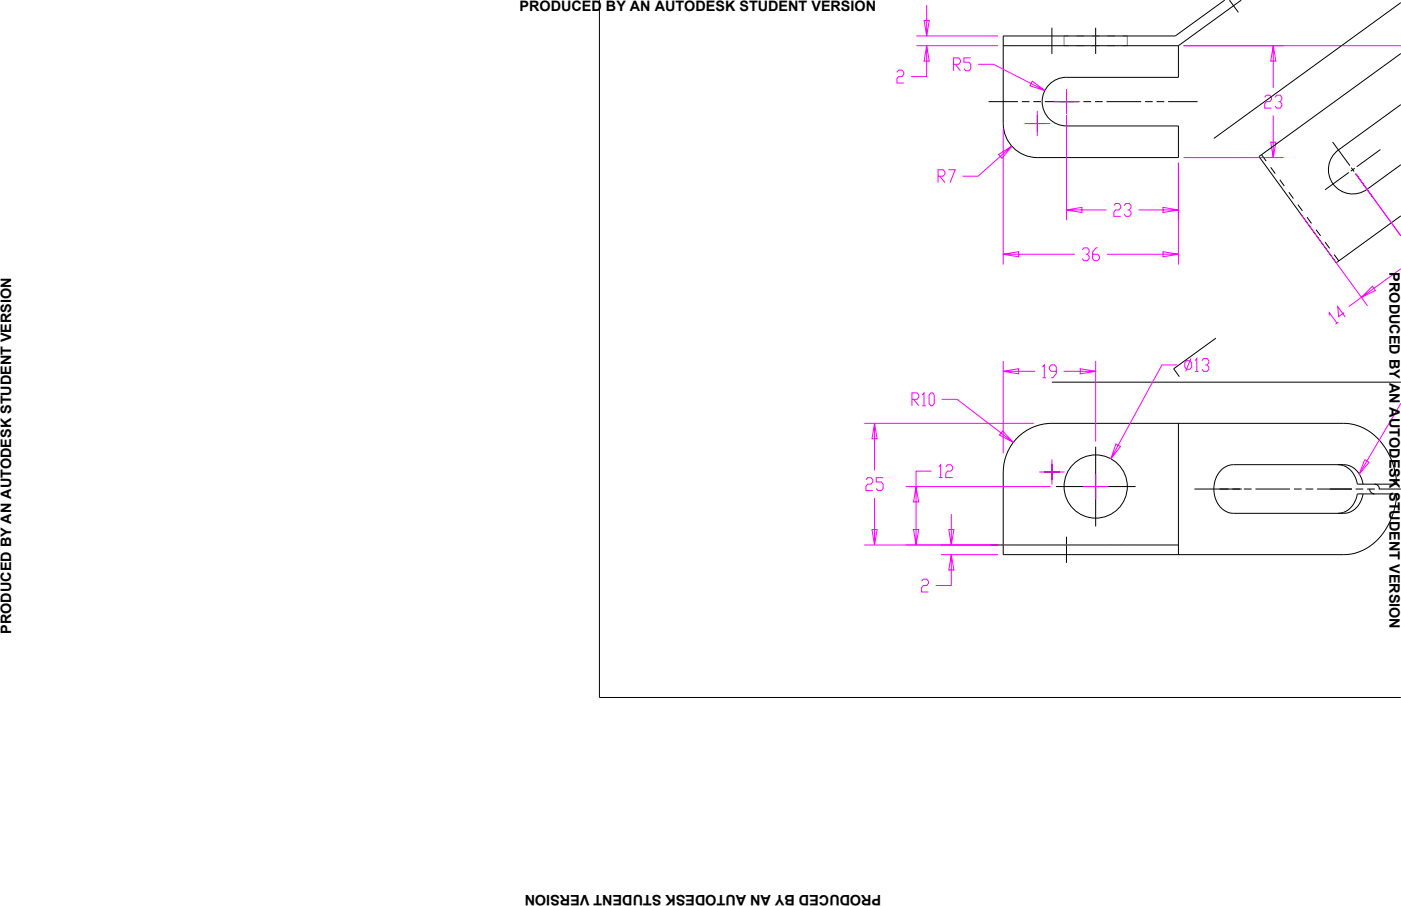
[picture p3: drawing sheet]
<svg xmlns="http://www.w3.org/2000/svg" width="432mm" height="279mm" viewBox="0 0 432 279" stroke-linecap="round" stroke-linejoin="round" font-family="sans-serif">
<!-- layer: 0 -->
<g fill="none" stroke="#000" stroke-width=".31">
<path d="M184.7 0v215.1h247.1M324.2 14.1h39M363.2 14.1v9.8h-34.5M377.5 0l-15.3 11.1h-38M382.6 0l-19.4 14.1M328.7 23.8a7.5 7.5 0 0 0-7.5 7.5 7.5 7.5 0 0 0 7.5 7.5h34.5v9.8h-43.5a10.5 10.5 0 0 1-10.5-10.5M324.2 117.9h107.6M324.2 130.6h90a16.8 16.8 0 0 1 15 12 24.7 24.7 0 0 1 1.3 6.7h-12.2a7.1 7.1 0 0 0-4.2-5.7M363.2 130.6v40.4M412.4 143.3l1.6 .3M414 158.1l-1.6 .2M414 143.5l.1 .1"/>
<path d="M414 158a6.9 6.9 0 0 0 4.3-5.7h12.2a20.5 20.5 0 0 1-10.5 17.4l-2.4 .9-3.4 .4h-105v-2.9h54M420.1 149.3a6.6 6.6 0 0 0-5.9-6h-34a7 7 0 0 0-6.1 8.2 6.7 6.7 0 0 0 6.1 6.8h34a6.6 6.6 0 0 0 5.9-6"/>
</g>
<!-- layer: 02___PRT_ALL_AXES -->
<g fill="none" stroke="#000" stroke-width=".31">
<path d="M309.2 14.1h15M324.2 11.1h-15v27M324.2 8.6v8M337.7 8.6v8M378.9 0l2.8 3.8M317.2 38.1h5M319.7 35.6v5M326.2 31.3h5M328.7 28.8v5.1M324.2 130.6a15 15 0 0 0-15 15v22.5M337.7 137.8v24.5M321.7 145.6h5"/>
<path d="M324.2 143v5.1M325.4 150.1h24.6M375.9 150.8h6.8M409.9 150.8h6.8M328.7 165.5v8.1"/>
<circle cx="337.7" cy="150" r="9.7"/>
</g>
<!-- layer: 03___PRT_ALL_CURVES -->
<g fill="none" stroke="#000" stroke-width=".31">
<path d="M304.7 31.3h9M314.9 31.3h2.4M318.5 31.3h2.3M322 31.3h10.7M333.9 31.3h2.4M337.5 31.3h2.4M341 31.3h10.7M352.9 31.3h2.4M356.5 31.3h2.3M360 31.3h9.1M368.1 150.8h10.5M379.8 150.8h2.4"/>
<path d="M383.4 150.8h2.4M386.9 150.8h10.7M398.8 150.8h2.4M402.4 150.8h2.3M405.9 150.8h10.7M417.8 150.8h2.4M421.4 150.8h2.4M424.9 150.8h6.9M304.7 168.1h4.5"/>
</g>
<path d="M309.2 168.1h13.3M323.7 168.1h2.4M327.3 168.1h2.4M330.9 168.1h10.6M342.7 168.1h2.4M346.3 168.1h2.4M349.9 168.1h13.3" fill="none" stroke="#808080" stroke-width=".31"/>
<!-- layer: 02___PRT_ALL_AXES -->
<path d="M329.4 11.1h-1.4v3h1.4M331.8 14.1h2.3M331.8 11.1h2.3M336.5 14.1h2.4M336.5 11.1h2.4M341.3 14.1h2.3M341.3 11.1h2.3M346 11.1h1.5v3h-1.5" fill="none" stroke="#808080" stroke-width=".31"/>
<!-- layer: Dimensions -->
<g fill="none" stroke="#f0f" stroke-width=".31">
<path d="M282.4 14.1h25.2M282.4 11.1h25.2M285.6 18.9v4.7h-4.8M285.6 1.6v4.7M293.9 19.8h1.6l.5-.6v-.7l-.5-.7h-1.6v4M294.4 19.8l1.6 2M299.2 17.8h-2.1v1.4h1.6l.5 .6v1.3l-.5 .7h-1.1l-.5-.7M301.5 19.8h4.7l11.6 6M364.8 14.1h67M392.4 18.9v8.2M276.4 22.3l.6-.7h1l.6 .7v.7l-.6 .6h-1l-.6 .7v1.3h2.2M309.2 39.7v41.9"/>
<path d="M315.8 38.1h7.8M319.7 34.2v7.8M324.8 31.3h7.8M328.7 27.5v7.7M328.7 35.5v32.4M389.8 30l.5-.6h1.1l.5 .6v.7l-.5 .6h-1.1l-.5 .7v1.3h2.1M392.4 35.6v8.2M393 30l.5-.6h1l.6 .6v.7l-.6 .6h-.5M394.5 31.3l.6 .7v.7l-.6 .6h-1l-.5-.6M289.1 54.3h1.6l.5-.6v-.7l-.5-.7h-1.6v4M289.6 54.3l1.6 2M292.3 52.3h2.1l-1.6 4"/>
<path d="M308.3 48.2l-6.8 6.1h-4.8M363.2 50.2v31.4M364.8 48.6h30.8M417.9 53.6l13.9 19.1M314 78.4h17.3M333.5 64.7h7.5M333.6 77.1l.5-.7h1.1l.5 .7v.6l-.5 .7h-.6M335.2 78.4l.5 .7v.6l-.5 .7h-1.1l-.5-.7M338.3 76.4h-.5l-1.1 1.3v2l.6 .7h1l.6-.7v-.6l-.6-.7h-1.6M341.1 78.4h17.3M343.3 63.4l.5-.6h1.1l.5 .6v.7l-.5 .6h-1.1l-.5 .7v1.3h2.1M346.5 63.4l.5-.6h1.1l.5 .6v.7l-.5 .6h-.6"/>
<path d="M348.1 64.7l.5 .7v.7l-.5 .6h-1.1l-.5-.6M350.9 64.7h7.5M400.9 66l20.6 28.3M409.7 97.3v-.9l2.4 3.3M412.5 99.3l-.9 .6M414.3 96.4l-1.7 1.2-.3-3 2.3 3.2M419.6 91.7l-3.9 2.8M431.8 82.9l-8.3 6M309.2 111.3v28.5M314 114.5h5M321.3 113.2l.6-.7v4M321.3 116.5h1.1"/>
<path d="M325.6 114.5h-1.6l-.6-.6v-.7l.6-.7h1l.6 .7v2l-1.1 1.3h-.5M327.9 114.5h5M337.7 111.3v24.9M362.9 112.5h-4.8l-13.5 24.8M365.7 111.2h1.1l.5 .7v1.3l-.5 .7h-1.1l-.5-.7v-1.3zM367 110.6l-1.6 3.9M368.3 111.2l.6-.6v3.9M368.3 114.5h1.1M370.5 111.2l.5-.6h1l.6 .6v.7l-.6 .6h-.5M372 112.5l.6 .7v.7l-.6 .6h-1l-.5-.6M266.4 130.6h52.2M269.5 135.3v9.7"/>
<path d="M281.1 123.1h1.6l.5-.6v-.7l-.5-.6h-1.6v3.9M281.6 123.1l1.6 2M284.2 121.8l.6-.6v3.9M284.2 125.1h1.1M286.9 121.2h.5l.6 .6v2.7l-.6 .6h-.5l-.5-.6v-2.7zM290.2 123.1h4.8l13.5 10.4M431.8 124.4l-12.9 21.8M266.9 148l.5-.7h1.1l.5 .7v.7l-.5 .6h-1.1l-.5 .7v1.3h2.1M269.5 153.6v9.7M272.2 147.3h-2.1v1.4h1.6l.5 .6v1.3l-.5 .7h-1.1l-.5-.7M279.2 150.1h44.6M282.3 154.8v8.5"/>
<path d="M287.1 145.3h-4.8v4.8M289.4 144l.5-.7v4M289.4 147.3h1M291.5 144l.5-.7h1.1l.5 .7v.6l-.5 .7h-1.1l-.5 .6v1.4h2.1M293.2 158.5v4.8M320.3 145.6h7.8M324.2 141.7v7.7M333.8 150.1h7.8M337.7 146.2v7.7M420.6 141.7l1.4 .8-3.1 3.7zM266.4 168.1h41.2M284 179.3l.6-.7h1l.6 .7v.6l-.6 .7h-1l-.6 .6v1.4h2.2"/>
<path d="M290 171h17.6M293.2 175.8v4.8h-4.8"/>
</g>
<!-- layer: 0 -->
<g fill="none" stroke="#f0f" stroke-width=".31">
<path d="M285.6 6.3v4.8l-.8-4.8h1.6l-.8 4.8M285.6 14.1l-.8 4.8h1.6l-.8-4.8v4.8M392.4 14.1l-.8 4.8h1.6l-.8-4.8v4.8M317.8 25.8l4.2 2.1-4.6-1.4 .8-1.5 3.8 2.9M311.8 45.1l-4 2.5 1 1.2 3-3.7-3.5 3.1M392.4 43.8v4.8l-.8-4.8h1.6l-.8 4.8M309.2 78.4l4.8 .8v-1.6l-4.8 .8h4.8M328.7 64.7l4.8 .8v-1.6l-4.8 .8h4.8M358.4 78.4h4.8l-4.8 .8v-1.6l4.8 .8M358.4 64.7h4.8l-4.8 .8v-1.6l4.8 .8M423.5 88.9l-3.9 2.8 3.4-3.4 .9 1.3-4.3 2.1M309.2 114.5l4.8 .8v-1.6l-4.8 .8h4.8"/>
<path d="M332.9 114.5h4.8l-4.8 .8v-1.6l4.8 .8M269.5 130.6l-.7 4.7h1.5l-.8-4.7v4.7M308.5 133.5l3.8 2.9-4.3-2.2 1-1.3 3.3 3.5M344.6 137.3l-2.2 4.2 1.5-4.6 1.4 .8-2.9 3.8M282.3 150.1l-.7 4.7h1.5l-.8-4.7v4.7M269.5 163.3v4.8l-.7-4.8h1.5l-.8 4.8M282.3 163.3v4.8l-.7-4.8h1.5l-.8 4.8M293.2 163.3v4.8l-.8-4.8h1.6l-.8 4.8M293.2 171l-.8 4.8h1.6l-.8-4.8v4.8"/>
</g>
<!-- layer: aux line -->
<path d="M431.8 .8l-57.7 41.9" fill="none" stroke="#000" stroke-width=".31"/>
<!-- layer: newview -->
<path d="M431.8 16.5l-43.8 31.8 23.8 32.7 20-14.4M431.8 32.3l-19.3 13.9a7.5 7.5 0 0 0-1.6 10.5 7.5 7.5 0 0 0 10.4 1.7l10.5-7.6M410.7 43.8l5.4 7.3M415.7 53.2l-7.3 5.3M416.5 51.7l.9 1.2M417.5 51.9l-1.2 .9M417.8 53.5l5.3 7.4M425.4 46.1l-7.3 5.3M374.7 104.3l-13 9.4 1.8 2.5" fill="none" stroke="#000" stroke-width=".31"/>
<!-- layer: constructions -->
<path d="M422.1 150.8a1.49 1.49 0 0 0 1.6 1.5M423.6 149.3a1.5 1.5 0 0 1 1.5 1.5" fill="none" stroke="#000" stroke-width=".31"/>
<!-- layer: newhidden -->
<path d="M388.8 47.7l1.4 2M391.6 51.6l1.4 1.9M394.4 55.4l1.4 2M397.2 59.3l1.4 1.9M400 63.1l1.4 1.9M402.8 67l1.4 1.9M405.6 70.8l1.4 1.9M408.4 74.7l1.4 1.9M411.2 78.5l1.4 2" fill="none" stroke="#000" stroke-width=".31"/>
<g font-size="4.4">
<text x="160.1" y="3.5">PRODUCED BY AN AUTODESK STUDENT VERSION</text>
<text x="428.3" y="84" transform="rotate(90 428.3 84)">PRODUCED BY AN AUTODESK STUDENT VERSION</text>
<text x="3.5" y="195.5" transform="rotate(-90 3.5 195.5)">PRODUCED BY AN AUTODESK STUDENT VERSION</text>
<text x="271.6" y="275.9" transform="rotate(-180 271.6 275.9)">PRODUCED BY AN AUTODESK STUDENT VERSION</text>
</g>
</svg>
